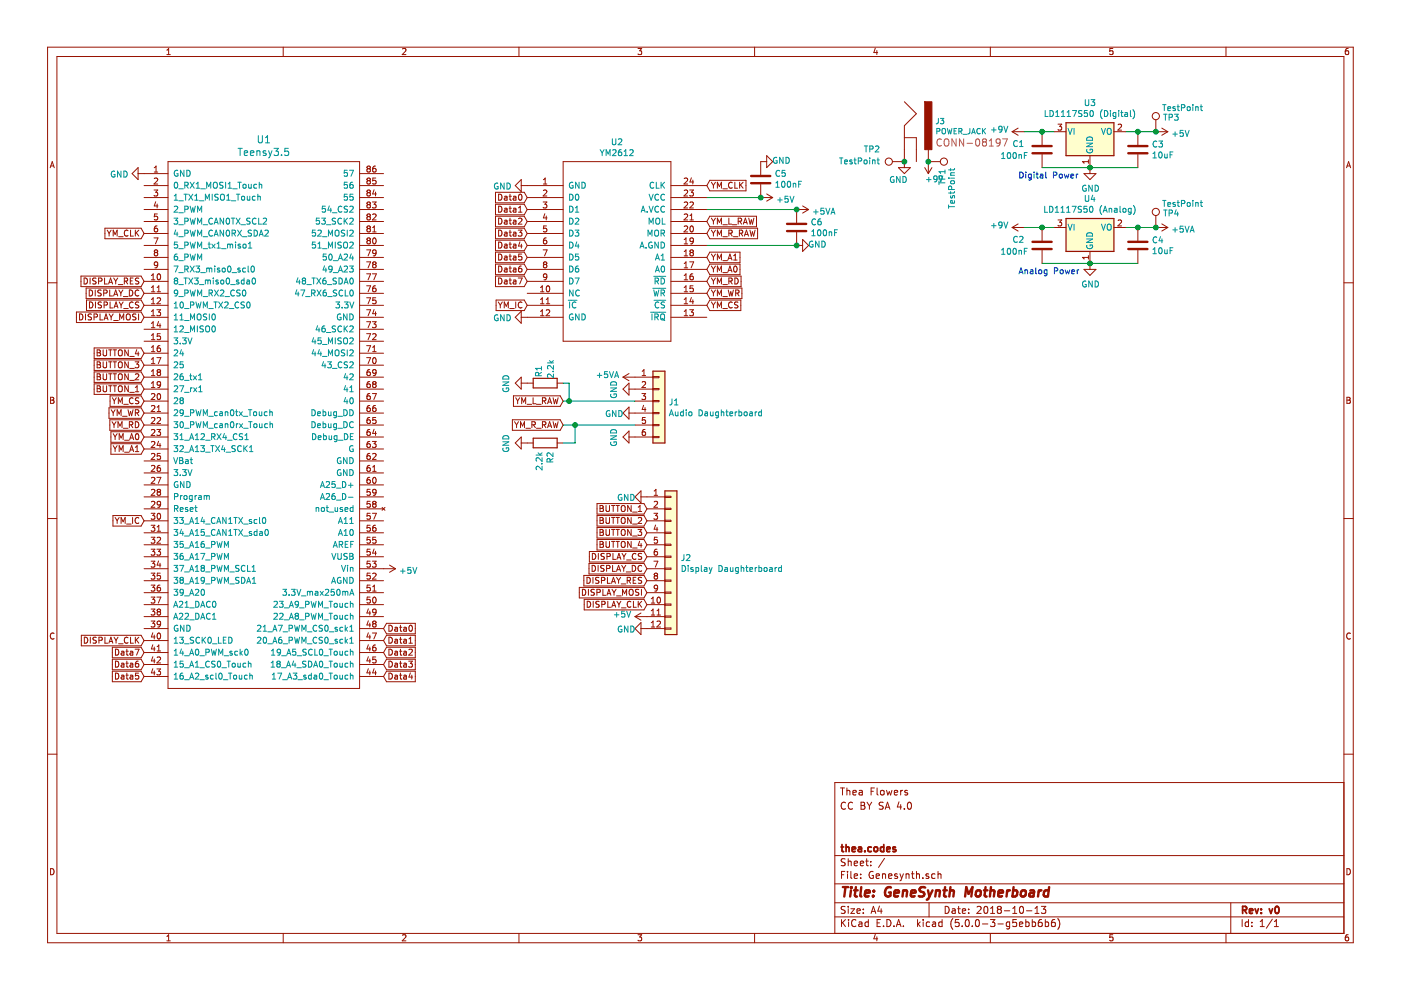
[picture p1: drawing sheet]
EESchema Schematic File Version 4
LIBS:Genesynth-cache
EELAYER 26 0
EELAYER END
$Descr A4 11693 8268
encoding utf-8
Sheet 1 1
Title "GeneSynth Motherboard"
Date "2018-10-13"
Rev "v0"
Comp "thea.codes"
Comment1 ""
Comment2 ""
Comment3 "CC BY SA 4.0"
Comment4 "Thea Flowers"
$EndDescr
$Comp
L teensy:Teensy3.5 U1
U 1 1
P 2200 3550
F 0 "U1" H 2200 5937 60  0000 C CNN
F 1 "Teensy3.5" H 2200 5831 60  0000 C CNN
F 2 "teensy:TeensyReduced" H 2200 3550 60  0001 C CNN
F 3 "" H 2200 3550 60  0000 C CNN
	1    2200 3550
	1    0    0    -1  
$EndComp
$Comp
L YM2612:YM2612 U2
U 1 1
P 5150 2100
F 0 "U2" H 5150 3015 50  0000 C CNN
F 1 "YM2612" H 5150 2924 50  0000 C CNN
F 2 "Package_DIP:DIP-24_W15.24mm" H 5150 2100 50  0001 C CNN
F 3 "DOCUMENTATION" H 5150 2100 50  0001 C CNN
	1    5150 2100
	1    0    0    -1  
$EndComp
Text GLabel 3200 5250 2    50   Input ~ 0
Data0
Text GLabel 3200 5350 2    50   Input ~ 0
Data1
Text GLabel 3200 5450 2    50   Input ~ 0
Data2
Text GLabel 3200 5550 2    50   Input ~ 0
Data3
Text GLabel 3200 5650 2    50   Input ~ 0
Data4
Text GLabel 1200 5650 0    50   Input ~ 0
Data5
Text GLabel 1200 5550 0    50   Input ~ 0
Data6
Text GLabel 1200 5450 0    50   Input ~ 0
Data7
Text GLabel 4400 1650 0    50   Input ~ 0
Data0
Text GLabel 4400 1750 0    50   Input ~ 0
Data1
Text GLabel 4400 1850 0    50   Input ~ 0
Data2
Text GLabel 4400 1950 0    50   Input ~ 0
Data3
Text GLabel 4400 2050 0    50   Input ~ 0
Data4
Text GLabel 4400 2150 0    50   Input ~ 0
Data5
Text GLabel 4400 2250 0    50   Input ~ 0
Data6
Text GLabel 4400 2350 0    50   Input ~ 0
Data7
Text GLabel 1200 4350 0    50   Input ~ 0
YM_IC
Text GLabel 1200 3750 0    50   Input ~ 0
YM_A1
Text GLabel 1200 3650 0    50   Input ~ 0
YM_A0
Text GLabel 1200 3450 0    50   Input ~ 0
YM_WR
Text GLabel 1200 3350 0    50   Input ~ 0
YM_CS
Text GLabel 1200 3550 0    50   Input ~ 0
YM_RD
Text GLabel 4400 2550 0    50   Input ~ 0
YM_IC
Text GLabel 5900 2150 2    50   Input ~ 0
YM_A1
Text GLabel 5900 2250 2    50   Input ~ 0
YM_A0
Text GLabel 5900 2350 2    50   Input ~ 0
YM_RD
Text GLabel 5900 2450 2    50   Input ~ 0
YM_WR
Text GLabel 5900 2550 2    50   Input ~ 0
YM_CS
$Comp
L Regulator_Linear:LD1117S50TR_SOT223 U3
U 1 1
P 9100 1100
F 0 "U3" H 9100 1342 50  0000 C CNN
F 1 "LD1117S50 (Digital)" H 9100 1251 50  0000 C CNN
F 2 "Package_TO_SOT_THT:TO-220-3_Horizontal_TabDown" H 9100 1300 50  0001 C CNN
F 3 "http://www.st.com/st-web-ui/static/active/en/resource/technical/document/datasheet/CD00000544.pdf" H 9200 850 50  0001 C CNN
	1    9100 1100
	1    0    0    -1  
$EndComp
$Comp
L Device:C C3
U 1 1
P 9500 1250
F 0 "C3" H 9615 1296 50  0000 L CNN
F 1 "10uF" H 9615 1205 50  0000 L CNN
F 2 "Capacitor_THT:CP_Radial_D6.3mm_P2.50mm" H 9538 1100 50  0001 C CNN
F 3 "~" H 9500 1250 50  0001 C CNN
	1    9500 1250
	1    0    0    -1  
$EndComp
$Comp
L Device:C C1
U 1 1
P 8700 1250
F 0 "C1" H 8450 1300 50  0000 L CNN
F 1 "100nF" H 8350 1200 50  0000 L CNN
F 2 "Capacitor_THT:C_Disc_D7.0mm_W2.5mm_P5.00mm" H 8738 1100 50  0001 C CNN
F 3 "~" H 8700 1250 50  0001 C CNN
	1    8700 1250
	1    0    0    -1  
$EndComp
Wire Wire Line
	8700 1100 8800 1100
Wire Wire Line
	8700 1400 9100 1400
Wire Wire Line
	9100 1400 9500 1400
Connection ~ 9100 1400
Wire Wire Line
	9500 1100 9400 1100
$Comp
L power:GND #PWR0101
U 1 1
P 9100 1400
F 0 "#PWR0101" H 9100 1150 50  0001 C CNN
F 1 "GND" H 9105 1227 50  0000 C CNN
F 2 "" H 9100 1400 50  0001 C CNN
F 3 "" H 9100 1400 50  0001 C CNN
	1    9100 1400
	1    0    0    -1  
$EndComp
$Comp
L power:+9V #PWR0102
U 1 1
P 8550 1100
F 0 "#PWR0102" H 8550 950 50  0001 C CNN
F 1 "+9V" V 8565 1228 50  0000 L CNN
F 2 "" H 8550 1100 50  0001 C CNN
F 3 "" H 8550 1100 50  0001 C CNN
	1    8550 1100
	0    -1   -1   0   
$EndComp
Wire Wire Line
	8550 1100 8700 1100
Connection ~ 8700 1100
$Comp
L power:+5V #PWR0103
U 1 1
P 9650 1100
F 0 "#PWR0103" H 9650 950 50  0001 C CNN
F 1 "+5V" V 9665 1228 50  0000 L CNN
F 2 "" H 9650 1100 50  0001 C CNN
F 3 "" H 9650 1100 50  0001 C CNN
	1    9650 1100
	0    1    1    0   
$EndComp
Wire Wire Line
	9500 1100 9650 1100
Connection ~ 9500 1100
$Comp
L Regulator_Linear:LD1117S50TR_SOT223 U4
U 1 1
P 9100 1900
F 0 "U4" H 9100 2142 50  0000 C CNN
F 1 "LD1117S50 (Analog)" H 9100 2051 50  0000 C CNN
F 2 "Package_TO_SOT_THT:TO-220-3_Horizontal_TabDown" H 9100 2100 50  0001 C CNN
F 3 "http://www.st.com/st-web-ui/static/active/en/resource/technical/document/datasheet/CD00000544.pdf" H 9200 1650 50  0001 C CNN
	1    9100 1900
	1    0    0    -1  
$EndComp
$Comp
L Device:C C4
U 1 1
P 9500 2050
F 0 "C4" H 9615 2096 50  0000 L CNN
F 1 "10uF" H 9615 2005 50  0000 L CNN
F 2 "Capacitor_THT:CP_Radial_D6.3mm_P2.50mm" H 9538 1900 50  0001 C CNN
F 3 "~" H 9500 2050 50  0001 C CNN
	1    9500 2050
	1    0    0    -1  
$EndComp
$Comp
L Device:C C2
U 1 1
P 8700 2050
F 0 "C2" H 8450 2100 50  0000 L CNN
F 1 "100nF" H 8350 2000 50  0000 L CNN
F 2 "Capacitor_THT:C_Disc_D7.0mm_W2.5mm_P5.00mm" H 8738 1900 50  0001 C CNN
F 3 "~" H 8700 2050 50  0001 C CNN
	1    8700 2050
	1    0    0    -1  
$EndComp
Wire Wire Line
	8700 1900 8800 1900
Wire Wire Line
	8700 2200 9100 2200
Wire Wire Line
	9100 2200 9500 2200
Connection ~ 9100 2200
Wire Wire Line
	9500 1900 9400 1900
$Comp
L power:GND #PWR0104
U 1 1
P 9100 2200
F 0 "#PWR0104" H 9100 1950 50  0001 C CNN
F 1 "GND" H 9105 2027 50  0000 C CNN
F 2 "" H 9100 2200 50  0001 C CNN
F 3 "" H 9100 2200 50  0001 C CNN
	1    9100 2200
	1    0    0    -1  
$EndComp
$Comp
L power:+9V #PWR0105
U 1 1
P 8550 1900
F 0 "#PWR0105" H 8550 1750 50  0001 C CNN
F 1 "+9V" V 8565 2028 50  0000 L CNN
F 2 "" H 8550 1900 50  0001 C CNN
F 3 "" H 8550 1900 50  0001 C CNN
	1    8550 1900
	0    -1   -1   0   
$EndComp
Wire Wire Line
	8550 1900 8700 1900
Connection ~ 8700 1900
Wire Wire Line
	9500 1900 9650 1900
Connection ~ 9500 1900
$Comp
L power:+5VA #PWR0106
U 1 1
P 9650 1900
F 0 "#PWR0106" H 9650 1750 50  0001 C CNN
F 1 "+5VA" V 9665 2028 50  0000 L CNN
F 2 "" H 9650 1900 50  0001 C CNN
F 3 "" H 9650 1900 50  0001 C CNN
	1    9650 1900
	0    1    1    0   
$EndComp
Text Notes 8500 2300 0    50   ~ 0
Analog Power
Text Notes 8500 1500 0    50   ~ 0
Digital Power
$Comp
L power:GND #PWR0107
U 1 1
P 7550 1350
F 0 "#PWR0107" H 7550 1100 50  0001 C CNN
F 1 "GND" H 7500 1200 50  0000 C CNN
F 2 "" H 7550 1350 50  0001 C CNN
F 3 "" H 7550 1350 50  0001 C CNN
	1    7550 1350
	1    0    0    -1  
$EndComp
$Comp
L power:+9V #PWR0108
U 1 1
P 7750 1350
F 0 "#PWR0108" H 7750 1200 50  0001 C CNN
F 1 "+9V" H 7700 1500 50  0000 C CNN
F 2 "" H 7750 1350 50  0001 C CNN
F 3 "" H 7750 1350 50  0001 C CNN
	1    7750 1350
	-1   0    0    1   
$EndComp
$Comp
L Connector:TestPoint TP3
U 1 1
P 9650 1100
F 0 "TP3" H 9708 1220 50  0000 L CNN
F 1 "TestPoint" H 9700 1300 50  0000 L CNN
F 2 "TestPoint:TestPoint_Pad_1.5x1.5mm" H 9850 1100 50  0001 C CNN
F 3 "~" H 9850 1100 50  0001 C CNN
	1    9650 1100
	1    0    0    -1  
$EndComp
Connection ~ 9650 1100
$Comp
L Connector:TestPoint TP4
U 1 1
P 9650 1900
F 0 "TP4" H 9708 2020 50  0000 L CNN
F 1 "TestPoint" H 9700 2100 50  0000 L CNN
F 2 "TestPoint:TestPoint_Pad_1.5x1.5mm" H 9850 1900 50  0001 C CNN
F 3 "~" H 9850 1900 50  0001 C CNN
	1    9650 1900
	1    0    0    -1  
$EndComp
Connection ~ 9650 1900
$Comp
L Connector:TestPoint TP1
U 1 1
P 7750 1350
F 0 "TP1" H 7808 1470 50  0000 L CNN
F 1 "TestPoint" H 7800 1550 50  0000 L CNN
F 2 "TestPoint:TestPoint_Pad_1.5x1.5mm" H 7950 1350 50  0001 C CNN
F 3 "~" H 7950 1350 50  0001 C CNN
	1    7750 1350
	0    1    1    0   
$EndComp
$Comp
L Connector:TestPoint TP2
U 1 1
P 7550 1350
F 0 "TP2" V 7650 1550 50  0000 L CNN
F 1 "TestPoint" V 7550 1550 50  0000 L CNN
F 2 "TestPoint:TestPoint_Pad_1.5x1.5mm" H 7750 1350 50  0001 C CNN
F 3 "~" H 7750 1350 50  0001 C CNN
	1    7550 1350
	0    -1   -1   0   
$EndComp
$Comp
L Connector_Generic:Conn_01x06 J1
U 1 1
P 5500 3350
F 0 "J1" H 5580 3342 50  0000 L CNN
F 1 "Audio Daughterboard" H 5580 3251 50  0000 L CNN
F 2 "Connector_PinSocket_2.54mm:PinSocket_1x07_P2.54mm_Vertical" H 5500 3350 50  0001 C CNN
F 3 "~" H 5500 3350 50  0001 C CNN
	1    5500 3350
	1    0    0    -1  
$EndComp
$Comp
L power:GND #PWR0109
U 1 1
P 4400 2650
F 0 "#PWR0109" H 4400 2400 50  0001 C CNN
F 1 "GND" V 4405 2522 50  0000 R CNN
F 2 "" H 4400 2650 50  0001 C CNN
F 3 "" H 4400 2650 50  0001 C CNN
	1    4400 2650
	0    1    1    0   
$EndComp
$Comp
L power:GND #PWR0110
U 1 1
P 4400 1550
F 0 "#PWR0110" H 4400 1300 50  0001 C CNN
F 1 "GND" V 4405 1422 50  0000 R CNN
F 2 "" H 4400 1550 50  0001 C CNN
F 3 "" H 4400 1550 50  0001 C CNN
	1    4400 1550
	0    1    1    0   
$EndComp
Text GLabel 5900 1950 2    50   Input ~ 0
YM_R_RAW
Text GLabel 5900 1850 2    50   Input ~ 0
YM_L_RAW
$Comp
L power:+5VA #PWR0111
U 1 1
P 6650 1750
F 0 "#PWR0111" H 6650 1600 50  0001 C CNN
F 1 "+5VA" V 6665 1878 50  0000 L CNN
F 2 "" H 6650 1750 50  0001 C CNN
F 3 "" H 6650 1750 50  0001 C CNN
	1    6650 1750
	0    1    1    0   
$EndComp
$Comp
L power:+5V #PWR0112
U 1 1
P 6350 1650
F 0 "#PWR0112" H 6350 1500 50  0001 C CNN
F 1 "+5V" V 6365 1778 50  0000 L CNN
F 2 "" H 6350 1650 50  0001 C CNN
F 3 "" H 6350 1650 50  0001 C CNN
	1    6350 1650
	0    1    1    0   
$EndComp
$Comp
L power:+5V #PWR0113
U 1 1
P 3200 4750
F 0 "#PWR0113" H 3200 4600 50  0001 C CNN
F 1 "+5V" V 3215 4878 50  0000 L CNN
F 2 "" H 3200 4750 50  0001 C CNN
F 3 "" H 3200 4750 50  0001 C CNN
	1    3200 4750
	0    1    1    0   
$EndComp
$Comp
L power:GND #PWR0114
U 1 1
P 1200 1450
F 0 "#PWR0114" H 1200 1200 50  0001 C CNN
F 1 "GND" V 1205 1322 50  0000 R CNN
F 2 "" H 1200 1450 50  0001 C CNN
F 3 "" H 1200 1450 50  0001 C CNN
	1    1200 1450
	0    1    1    0   
$EndComp
$Comp
L Device:R R1
U 1 1
P 4550 3200
F 0 "R1" H 4400 3150 50  0000 L CNN
F 1 "2.2k" H 4350 3250 50  0000 L CNN
F 2 "Resistor_THT:R_Axial_DIN0207_L6.3mm_D2.5mm_P7.62mm_Horizontal" V 4480 3200 50  0001 C CNN
F 3 "~" H 4550 3200 50  0001 C CNN
	1    4550 3200
	0    1    1    0   
$EndComp
Text GLabel 4700 3350 0    50   Input ~ 0
YM_L_RAW
$Comp
L power:GND #PWR0115
U 1 1
P 4400 3200
F 0 "#PWR0115" H 4400 2950 50  0001 C CNN
F 1 "GND" H 4405 3027 50  0000 C CNN
F 2 "" H 4400 3200 50  0001 C CNN
F 3 "" H 4400 3200 50  0001 C CNN
	1    4400 3200
	0    1    1    0   
$EndComp
$Comp
L Device:R R2
U 1 1
P 4550 3700
F 0 "R2" H 4620 3746 50  0000 L CNN
F 1 "2.2k" H 4620 3655 50  0000 L CNN
F 2 "Resistor_THT:R_Axial_DIN0207_L6.3mm_D2.5mm_P7.62mm_Horizontal" V 4480 3700 50  0001 C CNN
F 3 "~" H 4550 3700 50  0001 C CNN
	1    4550 3700
	0    1    1    0   
$EndComp
Text GLabel 4700 3550 0    50   Input ~ 0
YM_R_RAW
$Comp
L power:GND #PWR0116
U 1 1
P 4400 3700
F 0 "#PWR0116" H 4400 3450 50  0001 C CNN
F 1 "GND" H 4405 3527 50  0000 C CNN
F 2 "" H 4400 3700 50  0001 C CNN
F 3 "" H 4400 3700 50  0001 C CNN
	1    4400 3700
	0    1    1    0   
$EndComp
Wire Wire Line
	4700 3550 4800 3550
Wire Wire Line
	4700 3700 4800 3700
Wire Wire Line
	4800 3700 4800 3550
$Comp
L power:GND #PWR0117
U 1 1
P 5300 3650
F 0 "#PWR0117" H 5300 3400 50  0001 C CNN
F 1 "GND" H 5305 3477 50  0000 C CNN
F 2 "" H 5300 3650 50  0001 C CNN
F 3 "" H 5300 3650 50  0001 C CNN
	1    5300 3650
	0    1    1    0   
$EndComp
Wire Wire Line
	4700 3350 4750 3350
Wire Wire Line
	4750 3350 4750 3200
Wire Wire Line
	4750 3200 4700 3200
Connection ~ 4750 3350
Wire Wire Line
	4750 3350 5300 3350
Wire Wire Line
	4800 3550 5300 3550
Connection ~ 4800 3550
$Comp
L power:GND #PWR0118
U 1 1
P 5300 3250
F 0 "#PWR0118" H 5300 3000 50  0001 C CNN
F 1 "GND" H 5305 3077 50  0000 C CNN
F 2 "" H 5300 3250 50  0001 C CNN
F 3 "" H 5300 3250 50  0001 C CNN
	1    5300 3250
	0    1    1    0   
$EndComp
$Comp
L power:+5VA #PWR0119
U 1 1
P 5300 3150
F 0 "#PWR0119" H 5300 3000 50  0001 C CNN
F 1 "+5VA" V 5315 3278 50  0000 L CNN
F 2 "" H 5300 3150 50  0001 C CNN
F 3 "" H 5300 3150 50  0001 C CNN
	1    5300 3150
	0    -1   -1   0   
$EndComp
$Comp
L power:GND #PWR0120
U 1 1
P 6650 2050
F 0 "#PWR0120" H 6650 1800 50  0001 C CNN
F 1 "GND" V 6655 1877 50  0000 C CNN
F 2 "" H 6650 2050 50  0001 C CNN
F 3 "" H 6650 2050 50  0001 C CNN
	1    6650 2050
	0    -1   -1   0   
$EndComp
Text GLabel 5900 1550 2    50   Input ~ 0
YM_CLK
Text GLabel 1200 1950 0    50   Input ~ 0
YM_CLK
$Comp
L power:GND #PWR0121
U 1 1
P 5300 3450
F 0 "#PWR0121" H 5300 3200 50  0001 C CNN
F 1 "GND" V 5305 3277 50  0000 C CNN
F 2 "" H 5300 3450 50  0001 C CNN
F 3 "" H 5300 3450 50  0001 C CNN
	1    5300 3450
	0    1    1    0   
$EndComp
$Comp
L Connector_Generic:Conn_01x12 J2
U 1 1
P 5600 4650
F 0 "J2" H 5680 4642 50  0000 L CNN
F 1 "Display Daughterboard" H 5680 4551 50  0000 L CNN
F 2 "Connector_PinSocket_2.54mm:PinSocket_1x12_P2.54mm_Vertical" H 5600 4650 50  0001 C CNN
F 3 "~" H 5600 4650 50  0001 C CNN
	1    5600 4650
	1    0    0    -1  
$EndComp
$Comp
L power:+5V #PWR0122
U 1 1
P 5400 5150
F 0 "#PWR0122" H 5400 5000 50  0001 C CNN
F 1 "+5V" V 5415 5278 50  0000 L CNN
F 2 "" H 5400 5150 50  0001 C CNN
F 3 "" H 5400 5150 50  0001 C CNN
	1    5400 5150
	0    -1   -1   0   
$EndComp
$Comp
L power:GND #PWR0123
U 1 1
P 5400 5250
F 0 "#PWR0123" H 5400 5000 50  0001 C CNN
F 1 "GND" V 5405 5077 50  0000 C CNN
F 2 "" H 5400 5250 50  0001 C CNN
F 3 "" H 5400 5250 50  0001 C CNN
	1    5400 5250
	0    1    1    0   
$EndComp
Text GLabel 5400 4950 0    50   Input ~ 0
DISPLAY_MOSI
Text GLabel 5400 4850 0    50   Input ~ 0
DISPLAY_RES
Text GLabel 5400 4750 0    50   Input ~ 0
DISPLAY_DC
Text GLabel 5400 4650 0    50   Input ~ 0
DISPLAY_CS
Text GLabel 5400 5050 0    50   Input ~ 0
DISPLAY_CLK
$Comp
L power:GND #PWR0124
U 1 1
P 5400 4150
F 0 "#PWR0124" H 5400 3900 50  0001 C CNN
F 1 "GND" V 5405 3977 50  0000 C CNN
F 2 "" H 5400 4150 50  0001 C CNN
F 3 "" H 5400 4150 50  0001 C CNN
	1    5400 4150
	0    1    1    0   
$EndComp
Text GLabel 5400 4250 0    50   Input ~ 0
BUTTON_1
Text GLabel 5400 4350 0    50   Input ~ 0
BUTTON_2
Text GLabel 5400 4450 0    50   Input ~ 0
BUTTON_3
Text GLabel 5400 4550 0    50   Input ~ 0
BUTTON_4
Text GLabel 1200 2550 0    50   Input ~ 0
DISPLAY_CS
Text GLabel 1200 2450 0    50   Input ~ 0
DISPLAY_DC
Text GLabel 1200 2350 0    50   Input ~ 0
DISPLAY_RES
Text GLabel 1200 2650 0    50   Input ~ 0
DISPLAY_MOSI
Text GLabel 1200 5350 0    50   Input ~ 0
DISPLAY_CLK
$Comp
L SparkFun-Connectors:POWER_JACK J3
U 1 1
P 7650 1150
F 0 "J3" V 7511 1308 45  0000 L CNN
F 1 "POWER_JACK" V 7595 1308 45  0000 L CNN
F 2 "Connectors:POWER_JACK_PTH" H 7650 1400 20  0001 C CNN
F 3 "" H 7650 1150 50  0001 C CNN
F 4 "CONN-08197" V 7690 1308 60  0000 L CNN "Field4"
	1    7650 1150
	0    1    1    0   
$EndComp
Connection ~ 7550 1350
Connection ~ 7750 1350
Text GLabel 1200 3250 0    50   Input ~ 0
BUTTON_1
Text GLabel 1200 3150 0    50   Input ~ 0
BUTTON_2
Text GLabel 1200 3050 0    50   Input ~ 0
BUTTON_3
Text GLabel 1200 2950 0    50   Input ~ 0
BUTTON_4
Wire Wire Line
	5900 1750 6650 1750
Wire Wire Line
	6650 2050 5900 2050
$Comp
L Device:C C6
U 1 1
P 6650 1900
F 0 "C6" H 6765 1946 50  0000 L CNN
F 1 "100nF" H 6765 1855 50  0000 L CNN
F 2 "Capacitor_THT:C_Disc_D7.0mm_W2.5mm_P5.00mm" H 6688 1750 50  0001 C CNN
F 3 "~" H 6650 1900 50  0001 C CNN
	1    6650 1900
	1    0    0    -1  
$EndComp
Connection ~ 6650 1750
Connection ~ 6650 2050
$Comp
L Device:C C5
U 1 1
P 6350 1500
F 0 "C5" H 6235 1454 50  0000 R CNN
F 1 "100nF" H 6235 1545 50  0000 R CNN
F 2 "Capacitor_THT:C_Disc_D7.0mm_W2.5mm_P5.00mm" H 6388 1350 50  0001 C CNN
F 3 "~" H 6350 1500 50  0001 C CNN
	1    6350 1500
	-1   0    0    1   
$EndComp
Wire Wire Line
	6350 1650 5900 1650
Connection ~ 6350 1650
$Comp
L power:GND #PWR?
U 1 1
P 6350 1350
F 0 "#PWR?" H 6350 1100 50  0001 C CNN
F 1 "GND" V 6355 1177 50  0000 C CNN
F 2 "" H 6350 1350 50  0001 C CNN
F 3 "" H 6350 1350 50  0001 C CNN
	1    6350 1350
	0    -1   -1   0   
$EndComp
$EndSCHEMATC
